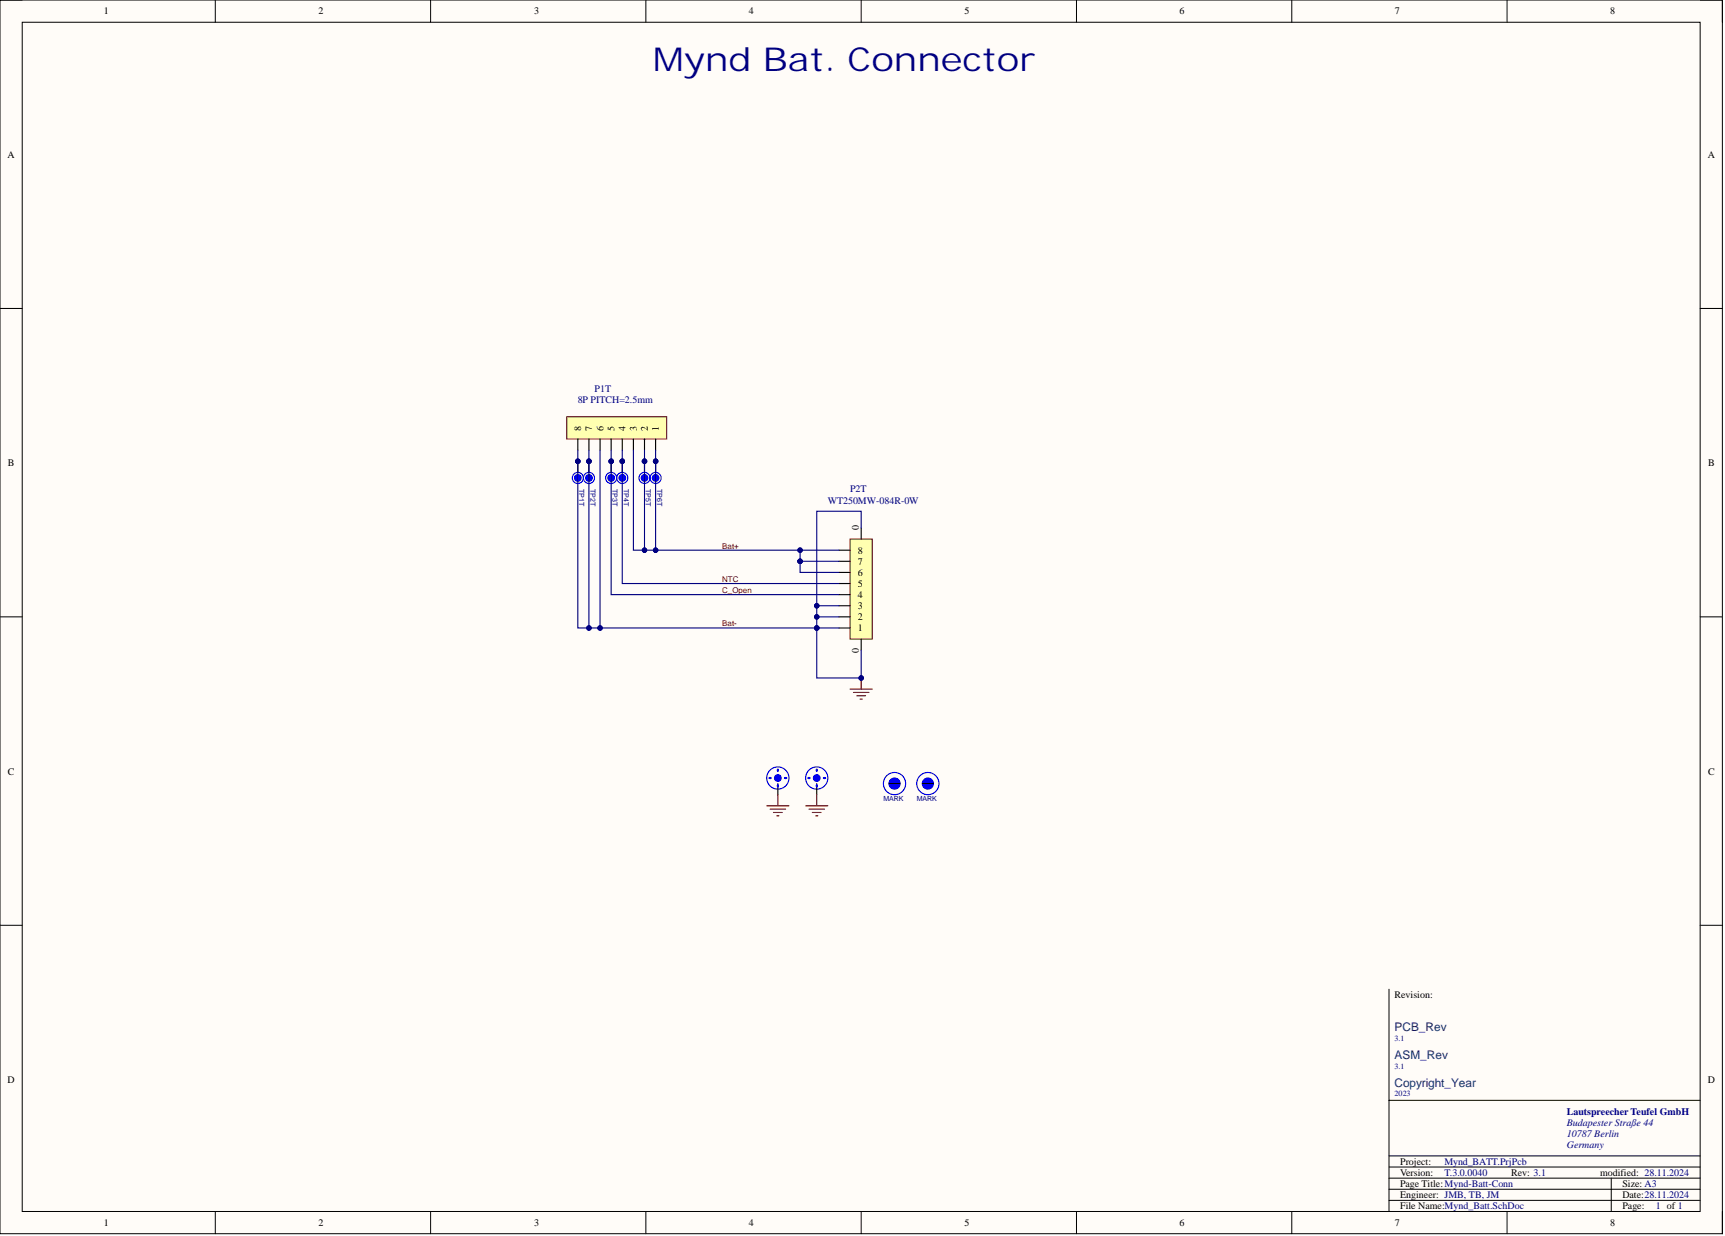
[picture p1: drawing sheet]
<svg xmlns="http://www.w3.org/2000/svg" width="393mm" height="282mm" viewBox="0 0 393 282" stroke-linecap="round" stroke-linejoin="round" font-family="sans-serif">
<path d="M0 0h392.7v281.3h-392.7z" fill-rule="evenodd" fill="#fffcf8"/>
<path d="M0 0h392.7v281.3h-392.7z" fill="none" stroke="#000" stroke-width=".23"/>
<path d="M5.1 5.1h382.6v271.2h-382.6z" fill-rule="evenodd" fill="#fffcf8"/>
<g fill="none" stroke="#000" stroke-width=".23">
<path d="M0 0h5.1M5.1 5.1h382.6v271.2h-382.6zM49.1 0v5.1M98.2 0v5.1M147.3 0v5.1M196.4 0v5.1M245.5 0v5.1M294.6 0v5.1M343.7 0v5.1M387.7 0h5v5.1M0 70.3h5.1M387.7 70.3h5"/>
<path d="M0 140.7h5.1M387.7 140.7h5M0 211h5.1M387.7 211h5M316.7 225.6v50.7M316.7 250.9h71M49.1 276.3v5M98.2 276.3v5M147.3 276.3v5M196.4 276.3v5M245.5 276.3v5M294.6 276.3v5"/>
<path d="M316.7 266.1h71M316.7 268.7h71M316.7 271.2h71M316.7 273.7h71M316.7 263.6h71M343.7 276.3v5M367.4 268.7v7.6M392.7 276.3v5"/>
</g>
<path d="M129.2 95.1h22.8v5h-22.8z" fill-rule="evenodd" fill="#ffffb0"/>
<path d="M129.2 95.1h22.8v5h-22.8z" fill="none" stroke="#800000" stroke-width=".23"/>
<path d="M131.8 100.1v2.6M134.3 100.1v2.6M136.8 100.1v2.6M139.4 100.1v2.6M141.9 100.1v2.6M144.4 100.1v2.6M147 100.1v2.6M149.5 100.1v2.6" fill="none" stroke="#000" stroke-width=".25"/>
<path d="M193.8 157.2h5.1M194.6 157.9h3.5M195.4 158.7h2M196.1 159.4h.5M196.4 154.6v2.6" fill="none" stroke="#800000" stroke-width=".25"/>
<circle cx="196.4" cy="154.6" r=".51" fill="#000080"/>
<circle cx="196.4" cy="154.6" r=".51" fill="none" stroke="#000080" stroke-width=".23"/>
<path d="M193.8 122.9h5.1v22.8h-5.1z" fill-rule="evenodd" fill="#ffffb0"/>
<path d="M193.8 122.9h5.1v22.8h-5.1z" fill="none" stroke="#800000" stroke-width=".23"/>
<path d="M191.3 138.1h2.5M191.3 135.6h2.5M191.3 133.1h2.5M191.3 130.5h2.5M191.3 128h2.5M191.3 125.5h2.5M196.4 120.4v2.5M191.3 143.2h2.5M191.3 140.7h2.5M196.4 145.7v2.6" fill="none" stroke="#000" stroke-width=".25"/>
<circle cx="177.4" cy="177.4" r="2.54" fill="none" stroke="#00f" stroke-width=".25"/>
<circle cx="177.4" cy="177.4" r=".76" fill="#00f"/>
<circle cx="177.4" cy="177.4" r=".76" fill="none" stroke="#00f" stroke-width=".25"/>
<path d="M177.4 178.7v2.5" fill="none" stroke="#000" stroke-width=".25"/>
<path d="M175.4 177.3l.4 .1-.4 .1z" fill="#00f"/>
<path d="M175.4 177.3l.4 .1-.4 .1z" fill="none" stroke="#00f" stroke-width=".25"/>
<path d="M179 177.3l.4 .1-.4 .1z" fill="#00f"/>
<path d="M179 177.3l.4 .1-.4 .1z" fill="none" stroke="#00f" stroke-width=".25"/>
<path d="M177.3 179h.2l-.1 .5z" fill="#00f"/>
<path d="M177.3 179h.2l-.1 .5z" fill="none" stroke="#00f" stroke-width=".25"/>
<path d="M177.3 175.5h.2l-.1 .4z" fill="#00f"/>
<g fill="none" stroke="#00f" stroke-width=".25">
<path d="M177.3 175.5h.2l-.1 .4z"/>
<circle cx="186.2" cy="177.4" r="2.54"/>
</g>
<path d="M174.8 183.8h5.1M175.6 184.5h3.5M176.4 185.3h2M177.1 186h.5M177.4 181.2v2.6" fill="none" stroke="#800000" stroke-width=".25"/>
<circle cx="186.2" cy="177.4" r=".76" fill="#00f"/>
<circle cx="186.2" cy="177.4" r=".76" fill="none" stroke="#00f" stroke-width=".25"/>
<path d="M186.2 178.7v2.5" fill="none" stroke="#000" stroke-width=".25"/>
<path d="M184.3 177.3l.4 .1-.4 .1z" fill="#00f"/>
<path d="M184.3 177.3l.4 .1-.4 .1z" fill="none" stroke="#00f" stroke-width=".25"/>
<path d="M187.8 177.3l.5 .1-.5 .1z" fill="#00f"/>
<path d="M187.8 177.3l.5 .1-.5 .1z" fill="none" stroke="#00f" stroke-width=".25"/>
<path d="M186.2 179h.1l-.1 .5z" fill="#00f"/>
<path d="M186.2 179h.1l-.1 .5z" fill="none" stroke="#00f" stroke-width=".25"/>
<path d="M186.2 175.5h.1l-.1 .4z" fill="#00f"/>
<g fill="none" stroke="#00f" stroke-width=".25">
<path d="M186.2 175.5h.1l-.1 .4z"/>
<circle cx="204" cy="178.7" r="2.54"/>
</g>
<path d="M183.7 183.8h5.1M184.5 184.5h3.5M185.2 185.3h2.1M186 186h.5M186.2 181.2v2.6" fill="none" stroke="#800000" stroke-width=".25"/>
<circle cx="204" cy="178.7" r="1.27" fill="#00f"/>
<g fill="none" stroke="#00f" stroke-width=".25">
<circle cx="204" cy="178.7" r="1.27"/>
<circle cx="211.6" cy="178.7" r="2.54"/>
</g>
<path d="M202.7 178.7h2.5" fill="none" stroke="#000" stroke-width=".25"/>
<circle cx="211.6" cy="178.7" r="1.27" fill="#00f"/>
<g fill="none" stroke="#00f" stroke-width=".25">
<circle cx="131.8" cy="109" r="1.27"/>
<circle cx="211.6" cy="178.7" r="1.27"/>
</g>
<path d="M210.3 178.7h2.5" fill="none" stroke="#000" stroke-width=".25"/>
<circle cx="131.8" cy="109" r=".76" fill="#00f"/>
<g fill="none" stroke="#00f" stroke-width=".25">
<circle cx="131.8" cy="109" r=".76"/>
<circle cx="134.3" cy="109" r="1.27"/>
</g>
<circle cx="134.3" cy="109" r=".76" fill="#00f"/>
<g fill="none" stroke="#00f" stroke-width=".25">
<circle cx="134.3" cy="109" r=".76"/>
<circle cx="139.4" cy="109" r="1.27"/>
</g>
<circle cx="139.4" cy="109" r=".76" fill="#00f"/>
<g fill="none" stroke="#00f" stroke-width=".25">
<circle cx="139.4" cy="109" r=".76"/>
<circle cx="141.9" cy="109" r="1.27"/>
</g>
<circle cx="141.9" cy="109" r=".76" fill="#00f"/>
<g fill="none" stroke="#00f" stroke-width=".25">
<circle cx="141.9" cy="109" r=".76"/>
<circle cx="147" cy="109" r="1.27"/>
</g>
<circle cx="147" cy="109" r=".76" fill="#00f"/>
<g fill="none" stroke="#00f" stroke-width=".25">
<circle cx="147" cy="109" r=".76"/>
<circle cx="149.5" cy="109" r="1.27"/>
</g>
<circle cx="149.5" cy="109" r=".76" fill="#00f"/>
<circle cx="149.5" cy="109" r=".76" fill="none" stroke="#00f" stroke-width=".25"/>
<path d="M147 102.7v22.8" fill="none" stroke="#000080" stroke-width=".25"/>
<circle cx="147" cy="125.5" r=".51" fill="#000080"/>
<circle cx="147" cy="125.5" r=".51" fill="none" stroke="#000080" stroke-width=".23"/>
<path d="M182.4 128v2.5h8.9" fill="none" stroke="#000080" stroke-width=".25"/>
<circle cx="182.4" cy="128" r=".51" fill="#000080"/>
<circle cx="182.4" cy="128" r=".51" fill="none" stroke="#000080" stroke-width=".23"/>
<path d="M182.4 128h8.9" fill="none" stroke="#000080" stroke-width=".25"/>
<circle cx="182.4" cy="128" r=".51" fill="#000080"/>
<circle cx="182.4" cy="128" r=".51" fill="none" stroke="#000080" stroke-width=".23"/>
<path d="M182.4 125.5h8.9" fill="none" stroke="#000080" stroke-width=".25"/>
<circle cx="182.4" cy="125.5" r=".51" fill="#000080"/>
<circle cx="182.4" cy="125.5" r=".51" fill="none" stroke="#000080" stroke-width=".23"/>
<path d="M136.8 102.7v40.5" fill="none" stroke="#000080" stroke-width=".25"/>
<circle cx="136.8" cy="143.2" r=".51" fill="#000080"/>
<circle cx="136.8" cy="143.2" r=".51" fill="none" stroke="#000080" stroke-width=".23"/>
<path d="M149.5 102.7v22.8h32.9v2.5" fill="none" stroke="#000080" stroke-width=".25"/>
<circle cx="182.4" cy="128" r=".51" fill="#000080"/>
<circle cx="182.4" cy="128" r=".51" fill="none" stroke="#000080" stroke-width=".23"/>
<circle cx="182.4" cy="125.5" r=".51" fill="#000080"/>
<circle cx="182.4" cy="125.5" r=".51" fill="none" stroke="#000080" stroke-width=".23"/>
<circle cx="149.5" cy="125.5" r=".51" fill="#000080"/>
<circle cx="149.5" cy="125.5" r=".51" fill="none" stroke="#000080" stroke-width=".23"/>
<path d="M131.8 102.7v40.5h2.5v-40.5" fill="none" stroke="#000080" stroke-width=".25"/>
<circle cx="134.3" cy="143.2" r=".51" fill="#000080"/>
<circle cx="134.3" cy="143.2" r=".51" fill="none" stroke="#000080" stroke-width=".23"/>
<path d="M186.2 143.2h5.1" fill="none" stroke="#000080" stroke-width=".25"/>
<circle cx="186.2" cy="143.2" r=".51" fill="#000080"/>
<circle cx="186.2" cy="143.2" r=".51" fill="none" stroke="#000080" stroke-width=".23"/>
<path d="M186.2 140.7h5.1" fill="none" stroke="#000080" stroke-width=".25"/>
<circle cx="186.2" cy="140.7" r=".51" fill="#000080"/>
<circle cx="186.2" cy="140.7" r=".51" fill="none" stroke="#000080" stroke-width=".23"/>
<path d="M139.4 102.7v32.9h51.9M141.9 102.7v30.4h49.4M186.2 138.1h5.1" fill="none" stroke="#000080" stroke-width=".25"/>
<circle cx="186.2" cy="138.1" r=".51" fill="#000080"/>
<circle cx="186.2" cy="138.1" r=".51" fill="none" stroke="#000080" stroke-width=".23"/>
<path d="M196.4 120.4v-3.8h-10.2v38h10.2v-6.3" fill="none" stroke="#000080" stroke-width=".25"/>
<circle cx="186.2" cy="138.1" r=".51" fill="#000080"/>
<circle cx="186.2" cy="138.1" r=".51" fill="none" stroke="#000080" stroke-width=".23"/>
<circle cx="186.2" cy="140.7" r=".51" fill="#000080"/>
<circle cx="186.2" cy="140.7" r=".51" fill="none" stroke="#000080" stroke-width=".23"/>
<circle cx="186.2" cy="143.2" r=".51" fill="#000080"/>
<circle cx="186.2" cy="143.2" r=".51" fill="none" stroke="#000080" stroke-width=".23"/>
<circle cx="196.4" cy="154.6" r=".51" fill="#000080"/>
<circle cx="196.4" cy="154.6" r=".51" fill="none" stroke="#000080" stroke-width=".23"/>
<path d="M134.3 143.2h51.9" fill="none" stroke="#000080" stroke-width=".25"/>
<circle cx="134.3" cy="143.2" r=".51" fill="#000080"/>
<circle cx="134.3" cy="143.2" r=".51" fill="none" stroke="#000080" stroke-width=".23"/>
<circle cx="136.8" cy="143.2" r=".51" fill="#000080"/>
<circle cx="136.8" cy="143.2" r=".51" fill="none" stroke="#000080" stroke-width=".23"/>
<circle cx="186.2" cy="143.2" r=".51" fill="#000080"/>
<circle cx="186.2" cy="143.2" r=".51" fill="none" stroke="#000080" stroke-width=".23"/>
<path d="M144.4 102.7v22.8h5.1" fill="none" stroke="#000080" stroke-width=".25"/>
<circle cx="147" cy="125.5" r=".51" fill="#000080"/>
<circle cx="147" cy="125.5" r=".51" fill="none" stroke="#000080" stroke-width=".23"/>
<circle cx="149.5" cy="125.5" r=".51" fill="#000080"/>
<circle cx="149.5" cy="125.5" r=".51" fill="none" stroke="#000080" stroke-width=".23"/>
<text font-size="7.5" fill="#000080" x="148.9" y="16.2">Mynd Bat. Connector</text>
<g font-size="3.5" fill="#000080">
<text x="131.2" y="107.2">PITP1T01</text>
<text x="133.7" y="107.2">PITP2T01</text>
<text x="139" y="107.2">PITP3T01</text>
<text x="141.5" y="107.2">PITP4T01</text>
<text x="146.4" y="107.2">PITP5T01</text>
<text x="148.9" y="107.2">PITP6T01</text>
</g>
<g font-size="2.7" fill="#073763">
<text x="318" y="235.1">PCB_Rev</text>
<text x="318" y="241.5">ASM_Rev</text>
<text x="318" y="247.8">Copyright_Year</text>
</g>
<g font-size="2.3">
<text x="23.7" y="3.3">1</text>
<text x="72.6" y="3.3">2</text>
<text x="121.8" y="3.3">3</text>
<text x="170.8" y="3.3">4</text>
<text x="219.9" y="3.3">5</text>
<text x="269" y="3.3">6</text>
<text x="318.1" y="3.3">7</text>
<text x="367.2" y="3.3">8</text>
<text x="1.7" y="36">A</text>
<text x="389.4" y="36">A</text>
<text x="132.5" y="98.3" transform="rotate(-90 132.5 98.3)">8</text>
<text x="135.1" y="98.3" transform="rotate(-90 135.1 98.3)">7</text>
<text x="137.6" y="98.3" transform="rotate(-90 137.6 98.3)">6</text>
<text x="140.1" y="98.3" transform="rotate(-90 140.1 98.3)">5</text>
<text x="142.7" y="98.3" transform="rotate(-90 142.7 98.3)">4</text>
<text x="145.2" y="98.3" transform="rotate(-90 145.2 98.3)">3</text>
<text x="147.7" y="98.3" transform="rotate(-90 147.7 98.3)">2</text>
<text x="150.3" y="98.3" transform="rotate(-90 150.3 98.3)">1</text>
<text x="1.8" y="106.3">B</text>
<text x="389.5" y="106.3">B</text>
<text x="195.9" y="120.9" transform="rotate(-90 195.9 120.9)">0</text>
<text x="195.6" y="131.3">6</text>
<text x="195.6" y="128.8">7</text>
<text x="195.6" y="126.2">8</text>
<text x="195.6" y="136.4">4</text>
<text x="195.6" y="133.8">5</text>
<text x="195.6" y="144">1</text>
<text x="195.6" y="141.4">2</text>
<text x="195.6" y="138.9">3</text>
<text x="195.9" y="148.8" transform="rotate(-90 195.9 148.8)">0</text>
<text x="1.8" y="176.6">C</text>
<text x="389.5" y="176.6">C</text>
<text x="318" y="227.6">Revision:</text>
<text x="1.7" y="247">D</text>
<text x="389.4" y="247">D</text>
<text x="319.3" y="265.6">Project:</text>
<text x="319.3" y="268.2">Version:</text>
<text x="344.6" y="268.2">Rev: 3.1</text>
<text x="364.9" y="268.2">modified: 28.11.2024</text>
<text x="319.3" y="275.8">File Name:Mynd_Batt.SchDoc</text>
<text x="319.3" y="270.7">Page Title:Mynd-Batt-Conn</text>
<text x="319.3" y="273.2">Engineer: JMB, TB, JM</text>
<text x="369.9" y="273.2">Date:28.11.2024</text>
<text x="369.9" y="275.8">Page:</text>
<text x="369.9" y="270.7">Size: A3</text>
<text x="23.7" y="279.6">1</text>
<text x="72.6" y="279.6">2</text>
<text x="121.8" y="279.6">3</text>
<text x="170.8" y="279.6">4</text>
<text x="219.9" y="279.6">5</text>
<text x="269" y="279.6">6</text>
<text x="318.1" y="279.6">7</text>
<text x="367.2" y="279.6">8</text>
</g>
<g font-size="2.3" fill="#000080">
<text x="135.6" y="89.5">P1T</text>
<text x="131.8" y="92">8P PITCH=2.5mm</text>
<text x="193.8" y="112.3">P2T</text>
<text x="188.8" y="114.8">WT250MW-084R-0W</text>
<text x="357.3" y="254.2">Lautspreecher Teufel GmbH</text>
<text x="357.3" y="256.8">Budapester Straße 44</text>
<text x="357.3" y="259.3">10787 Berlin</text>
<text x="357.3" y="261.8">Germany</text>
<text x="329.4" y="265.6">Mynd_BATT.PrjPcb</text>
<text x="329.4" y="268.2">T.3.0.0040</text>
<text x="377.5" y="275.8">1 of 1</text>
</g>
<g font-size="1.8" fill="#800000">
<text x="164.7" y="125.1">Bat+</text>
<text x="164.7" y="132.7">NTC</text>
<text x="164.7" y="135.2">C_Open</text>
<text x="164.7" y="142.8">Bat-</text>
</g>
<g font-size="1.8" fill="#000080">
<text x="318" y="237.4">3.1</text>
<text x="318" y="243.7">3.1</text>
<text x="318" y="250">2023</text>
</g>
<g font-size="1.6" fill="#000080">
<text x="132.1" y="111.5" transform="rotate(90 132.1 111.5)">TP1T</text>
<text x="134.6" y="111.5" transform="rotate(90 134.6 111.5)">TP2T</text>
<text x="139.7" y="111.5" transform="rotate(90 139.7 111.5)">TP3T</text>
<text x="142.2" y="111.5" transform="rotate(90 142.2 111.5)">TP4T</text>
<text x="147.3" y="111.5" transform="rotate(90 147.3 111.5)">TP5T</text>
<text x="149.8" y="111.5" transform="rotate(90 149.8 111.5)">TP6T</text>
<text x="201.4" y="182.7">MARK</text>
<text x="209" y="182.7">MARK</text>
</g>
</svg>
